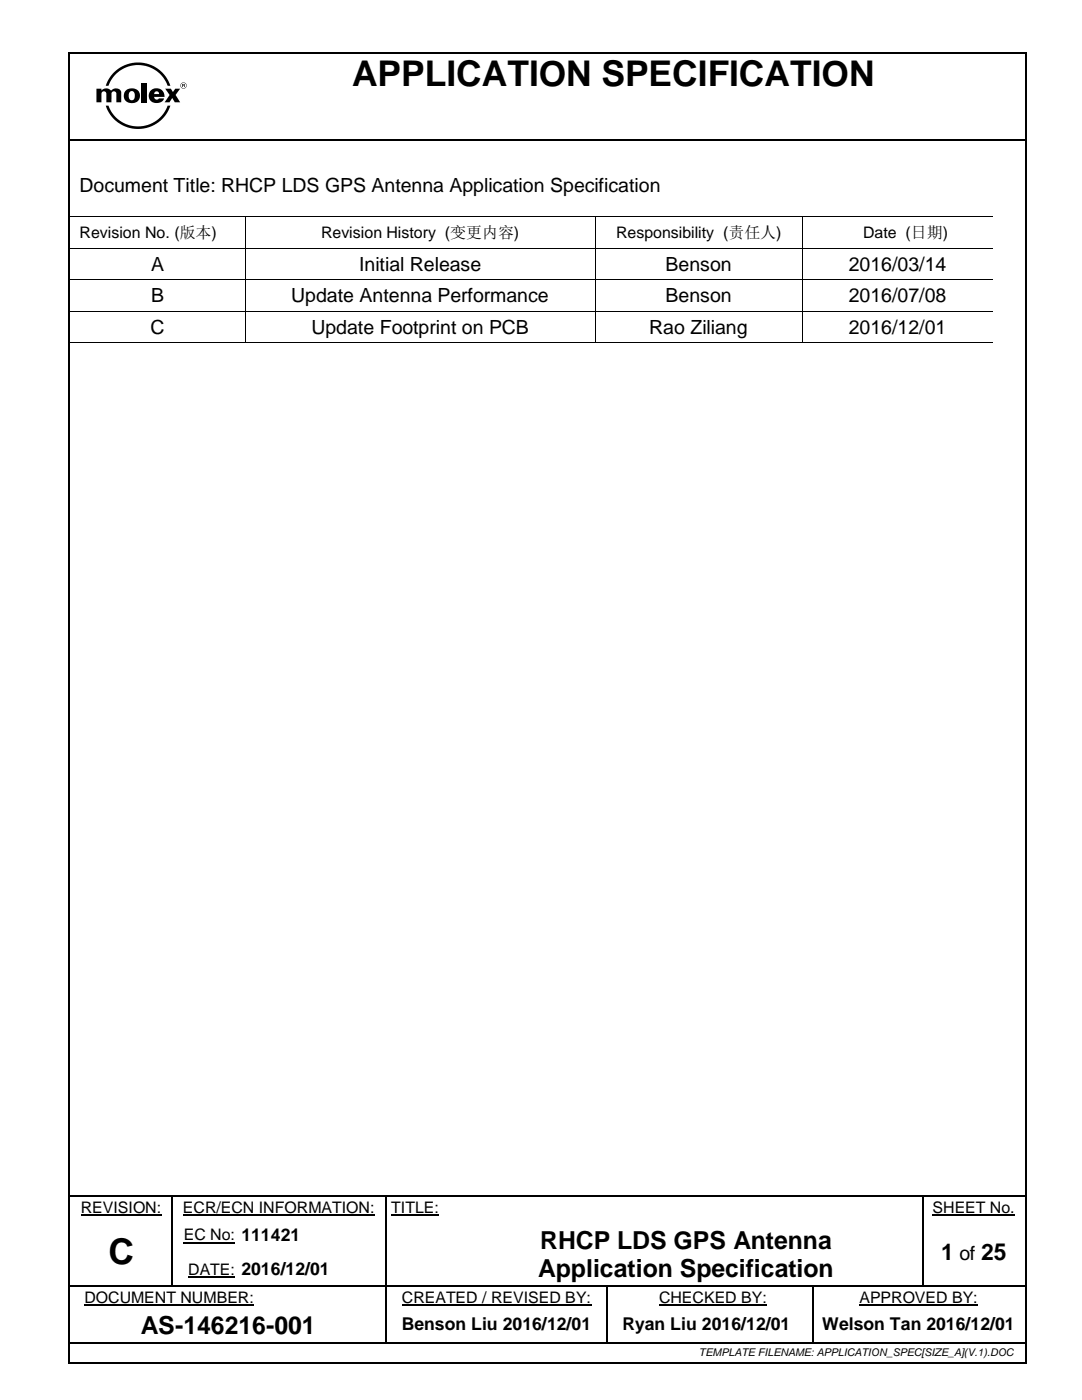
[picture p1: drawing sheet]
<svg xmlns="http://www.w3.org/2000/svg" width="216mm" height="279mm" viewBox="0 0 216 279" stroke-linecap="round" stroke-linejoin="round" font-family="sans-serif">
<g fill="#000">
<path d="M13.6 10.3h.4v.4h-.4z" fill-rule="evenodd"/>
<path d="M13.6 10.3h.4v.4h-.4z" fill-rule="evenodd"/>
<path d="M25.9 18.3h.1a.64 .64 0 0 1 .7 0 .64 .64 0 0 1 .2 .8 .68 .68 0 0 1-.6 .9 .68 .68 0 0 1-.6-.9zM25.1 18.1a1.56 1.56 0 0 0 0 2.1 1.56 1.56 0 0 0 2 .2 1.53 1.53 0 0 0 .7-2 1.53 1.53 0 0 0-2.1-.7z" fill-rule="evenodd"/>
<path d="M22.7 14.5a6.8 6.8 0 0 1 11.3 2.6h-.5a6.3 6.3 0 0 0-6-4.1 6.3 6.3 0 0 0-5.9 4.1h-.5l.7-1.4z" fill-rule="evenodd"/>
<path d="M30 18.1a1.53 1.53 0 0 0 0 2 1.53 1.53 0 0 0 1.9 .4 1.13 1.13 0 0 0 .8-.9h-1a.51 .51 0 0 1-.6 .3 .51 .51 0 0 1-.3-.6h2a1.62 1.62 0 0 0-.9-1.6 1.62 1.62 0 0 0-1.9 .4zM30.9 18.4l.3-.2a.49 .49 0 0 1 .5 .6h-.9z" fill-rule="evenodd"/>
<path d="M33 17.7h1.1l.4 .7 .5-.7h.9l-.9 1.3 1 1.4h-1.1l-.5-.8-.6 .8h-1l1-1.4z" fill-rule="evenodd"/>
<path d="M36 17.1a.62 .62 0 0 1 1.2 0 .62 .62 0 0 1-1.2 0zM36.1 17.1a.55 .55 0 0 0 1.1 0 .55 .55 0 0 0-1.1 0z" fill-rule="evenodd"/>
<path d="M36.5 16.9l.3 .1h-.3zM36.4 16.8v.6h.1v-.3l.4 .3v-.6z" fill-rule="evenodd"/>
<path d="M204.5 10.3h.4v.4h-.4z" fill-rule="evenodd"/>
<path d="M204.5 10.3h.4v.4h-.4z" fill-rule="evenodd"/>
<path d="M14 27.7h.3v.4h-.3z" fill-rule="evenodd"/>
<path d="M14 27.7h.3v.4h-.3z" fill-rule="evenodd"/>
<path d="M19.2 17.7h1v.4l.1-.1a1.28 1.28 0 0 1 1.9 .1 1.16 1.16 0 0 1 2 .3v2h-1v-1.7a.49 .49 0 0 0-.5-.5 .49 .49 0 0 0-.5 .5v1.7h-1v-1.7a.49 .49 0 0 0-.5-.5 .49 .49 0 0 0-.5 .5v1.7h-1z" fill-rule="evenodd"/>
<path d="M28.3 16.5h1v3.9h-1z" fill-rule="evenodd"/>
<path d="M21.1 21.1h.5a6.3 6.3 0 0 0 5.9 4.1 6.3 6.3 0 0 0 6-4.1h.5a6.8 6.8 0 0 1-6.5 4.6 6.8 6.8 0 0 1-6.4-4.6z" fill-rule="evenodd"/>
<path d="M204.3 27.7h.4v.4h-.4z" fill-rule="evenodd"/>
<path d="M204.3 27.7h.4v.4h-.4z" fill-rule="evenodd"/>
<path d="M48.8 43.1h.2v.2h-.2z" fill-rule="evenodd"/>
<path d="M48.8 49.5h.2v.2h-.2z" fill-rule="evenodd"/>
<path d="M48.8 55.8h.2v.1h-.2z" fill-rule="evenodd"/>
<path d="M118.7 43.1h.2v.2h-.2z" fill-rule="evenodd"/>
<path d="M118.7 49.5h.2v.2h-.2z" fill-rule="evenodd"/>
<path d="M118.7 55.8h.2v.1h-.2z" fill-rule="evenodd"/>
<path d="M160 43.1h.1v.2h-.1z" fill-rule="evenodd"/>
<path d="M160 49.5h.1v.2h-.1z" fill-rule="evenodd"/>
<path d="M160 55.8h.1v.1h-.1z" fill-rule="evenodd"/>
<path d="M48.8 62h.2v.2h-.2z" fill-rule="evenodd"/>
<path d="M48.8 68.3h.2v.2h-.2z" fill-rule="evenodd"/>
<path d="M118.7 62h.2v.2h-.2z" fill-rule="evenodd"/>
<path d="M118.7 68.3h.2v.2h-.2z" fill-rule="evenodd"/>
<path d="M160 62h.1v.2h-.1z" fill-rule="evenodd"/>
<path d="M160 68.3h.1v.2h-.1z" fill-rule="evenodd"/>
<path d="M34.1 238.8h.3v.2h-.3z" fill-rule="evenodd"/>
<path d="M34.1 238.5h.4v.3h-.4z" fill-rule="evenodd"/>
<path d="M77 238.8h.2v.2h-.2z" fill-rule="evenodd"/>
<path d="M77 238.5h.3v.3h-.3z" fill-rule="evenodd"/>
<path d="M89.6 238.5h.4v.3h-.4z" fill-rule="evenodd"/>
<path d="M184 238.8h.3v.2h-.3z" fill-rule="evenodd"/>
<path d="M184 238.5h.4v.3h-.4z" fill-rule="evenodd"/>
<path d="M204.3 238.5h.3v.3h-.3z" fill-rule="evenodd"/>
<path d="M34.1 242.8h.3v.9h-.3z" fill-rule="evenodd"/>
<path d="M34.1 249.7h.3v.9h-.3z" fill-rule="evenodd"/>
<path d="M34.1 256.6h.3v.2h-.3z" fill-rule="evenodd"/>
<path d="M46.9 256.6h.3v.2h-.3z" fill-rule="evenodd"/>
<path d="M77 242.8h.2v.9h-.2z" fill-rule="evenodd"/>
<path d="M77 249.7h.2v.9h-.2z" fill-rule="evenodd"/>
<path d="M77 256.6h.2v.5h-.2z" fill-rule="evenodd"/>
<path d="M89.6 256.6h.3v.2h-.3z" fill-rule="evenodd"/>
<path d="M121 256.8h.2v.3h-.2z" fill-rule="evenodd"/>
<path d="M121 256.6h.2v.2h-.2z" fill-rule="evenodd"/>
<path d="M162 256.8h.3v.3h-.3z" fill-rule="evenodd"/>
<path d="M162 256.6h.3v.2h-.3z" fill-rule="evenodd"/>
<path d="M184 242.8h.3v.9h-.3z" fill-rule="evenodd"/>
<path d="M184 249.7h.3v.9h-.3z" fill-rule="evenodd"/>
<path d="M184 256.6h.3v.2h-.3z" fill-rule="evenodd"/>
<path d="M13.6 271.8h.4v.4h-.4z" fill-rule="evenodd"/>
<path d="M13.6 271.8h.4v.4h-.4z" fill-rule="evenodd"/>
<path d="M76.9 260.9h.4v.8h-.4z" fill-rule="evenodd"/>
<path d="M76.9 267.8h.4v.3h-.4z" fill-rule="evenodd"/>
<path d="M120.9 260.9h.4v.8h-.4z" fill-rule="evenodd"/>
<path d="M120.9 267.8h.4v.3h-.4z" fill-rule="evenodd"/>
<path d="M162 260.9h.3v.8h-.3z" fill-rule="evenodd"/>
<path d="M162 267.8h.4v.3h-.4z" fill-rule="evenodd"/>
<path d="M204.3 267.8h.3v.3h-.3z" fill-rule="evenodd"/>
<path d="M204.5 271.8h.4v.4h-.4z" fill-rule="evenodd"/>
<path d="M204.5 271.8h.4v.4h-.4z" fill-rule="evenodd"/>
</g>
<g fill="none" stroke="#000" stroke-width=".34">
<path d="M13.8 10.7v261.1M14 10.5h190.5M204.7 10.7v261.1M14.3 27.9h190.2M14 238.6h20.1M34.5 238.6h42.5M77.3 238.6h12.3M90 238.6h94M184.4 238.6h19.9M14 267.9h62.9M14 272h190.5M77.1 261.7v6.1"/>
<path d="M77.3 267.9h43.6M121.1 261.7v6.1M121.3 267.9h40.7M162.4 267.9h41.9"/>
</g>
<path d="M16.1 242.5h16.1M36.5 242.5h38.3M36.7 248h10.2M37.6 254.9h9.3M78.1 242.5h9.5M186.1 242.5h16.4M16.8 260.5h33.9M80.2 260.5h37.8M131.5 260.5h21.5M171.5 260.5h23.6" fill="none" stroke="#000" stroke-width=".21"/>
<g fill="none" stroke="#000" stroke-width=".25">
<path d="M34.3 239v3.8M77.1 239v3.8M184.1 239v3.8M14 256.7h20.1M34.3 243.7v6M34.3 250.6v6M34.4 256.7h12.5M47.2 256.7h29.8M77.1 243.7v6M77.1 250.6v6M77.1 257.1v3.8M77.2 256.7h12.4"/>
<path d="M89.9 256.7h31.1M121.1 257.1v3.8M121.2 256.7h40.8M162.2 257.1v3.8M162.3 256.7h21.7M184.1 243.7v6M184.1 250.6v6M184.3 256.7h20.2M162.2 261.7v6.1"/>
</g>
<g fill="none" stroke="#000" stroke-width=".2">
<path d="M14 43.2h34.8M14 49.6h34.8M14 55.8h34.8M48.9 43.3v6.2M48.9 49.7v6.1M48.9 55.9v6.1M49 43.2h69.7M49 49.6h69.7M49 55.8h69.7M118.8 43.3v6.2M118.8 49.7v6.1M118.8 55.9v6.1"/>
<path d="M118.9 43.2h41.1M118.9 49.6h41.1M118.9 55.8h41.1M160.1 43.3v6.2M160.1 49.7v6.1M160.1 55.9v6.1M160.1 43.2h38.1M160.1 49.6h38.1M160.1 55.8h38.1M14 62.1h34.8M14 68.4h34.8M48.9 62.2v6.1"/>
<path d="M49 62.1h69.7M49 68.4h69.7M118.8 62.2v6.1M118.9 62.1h41.1M118.9 68.4h41.1M160.1 62.2v6.1M160.1 62.1h38.1M160.1 68.4h38.1"/>
</g>
<g font-size="7.1">
<text x="70.2" y="17.2">APPLICATION SPECIFICATION</text>
<text x="21.6" y="252.3">C</text>
</g>
<g font-size="5">
<text x="107.8" y="249.3">RHCP LDS GPS Antenna</text>
<text x="107.4" y="254.9">Application Specification</text>
<text x="28.1" y="266.2">AS-146216-001</text>
</g>
<g font-size="4.6">
<text x="187.8" y="251.5">1</text>
<text x="195.8" y="251.5">25</text>
</g>
<g font-size="3.9">
<text x="15.9" y="38.4">Document Title: RHCP LDS GPS Antenna Application Specification</text>
<text x="30.1" y="54.1">A</text>
<text x="71.6" y="54.1">Initial Release</text>
<text x="132.8" y="54.1">Benson</text>
<text x="169.4" y="54.1">2016/03/14</text>
<text x="30.1" y="60.3">B</text>
<text x="58.1" y="60.3">Update Antenna Performance</text>
<text x="132.8" y="60.3">Benson</text>
<text x="169.4" y="60.3">2016/07/08</text>
<text x="30" y="66.6">C</text>
<text x="62.2" y="66.6">Update Footprint on PCB</text>
<text x="129.6" y="66.6">Rao Ziliang</text>
<text x="169.4" y="66.6">2016/12/01</text>
<text x="191.4" y="251.5">of</text>
</g>
<g font-size="3.5">
<text x="80.2" y="265.5">Benson Liu 2016/12/01</text>
<text x="124.2" y="265.5">Ryan Liu 2016/12/01</text>
<text x="164.1" y="265.5">Welson Tan 2016/12/01</text>
</g>
<g font-size="3.2">
<text x="15.9" y="47.5">Revision No. (版本)</text>
<text x="64.1" y="47.5">Revision History (变更内容)</text>
<text x="122.9" y="47.5">Responsibility (责任人)</text>
<text x="172.2" y="47.5">Date (日期)</text>
<text x="16.1" y="242">REVISION:</text>
<text x="36.5" y="242">ECR/ECN INFORMATION:</text>
<text x="78.1" y="242">TITLE:</text>
<text x="186.1" y="242">SHEET No.</text>
<text x="36.7" y="247.6">EC No: 111421</text>
<text x="37.6" y="254.5">DATE: 2016/12/01</text>
<text x="16.8" y="260">DOCUMENT NUMBER:</text>
<text x="80.2" y="260">CREATED / REVISED BY:</text>
<text x="131.5" y="260">CHECKED BY:</text>
<text x="171.5" y="260">APPROVED BY:</text>
</g>
<text font-size="2.1" x="139.5" y="270.6">TEMPLATE FILENAME: APPLICATION_SPEC[SIZE_A](V.1).DOC</text>
</svg>
